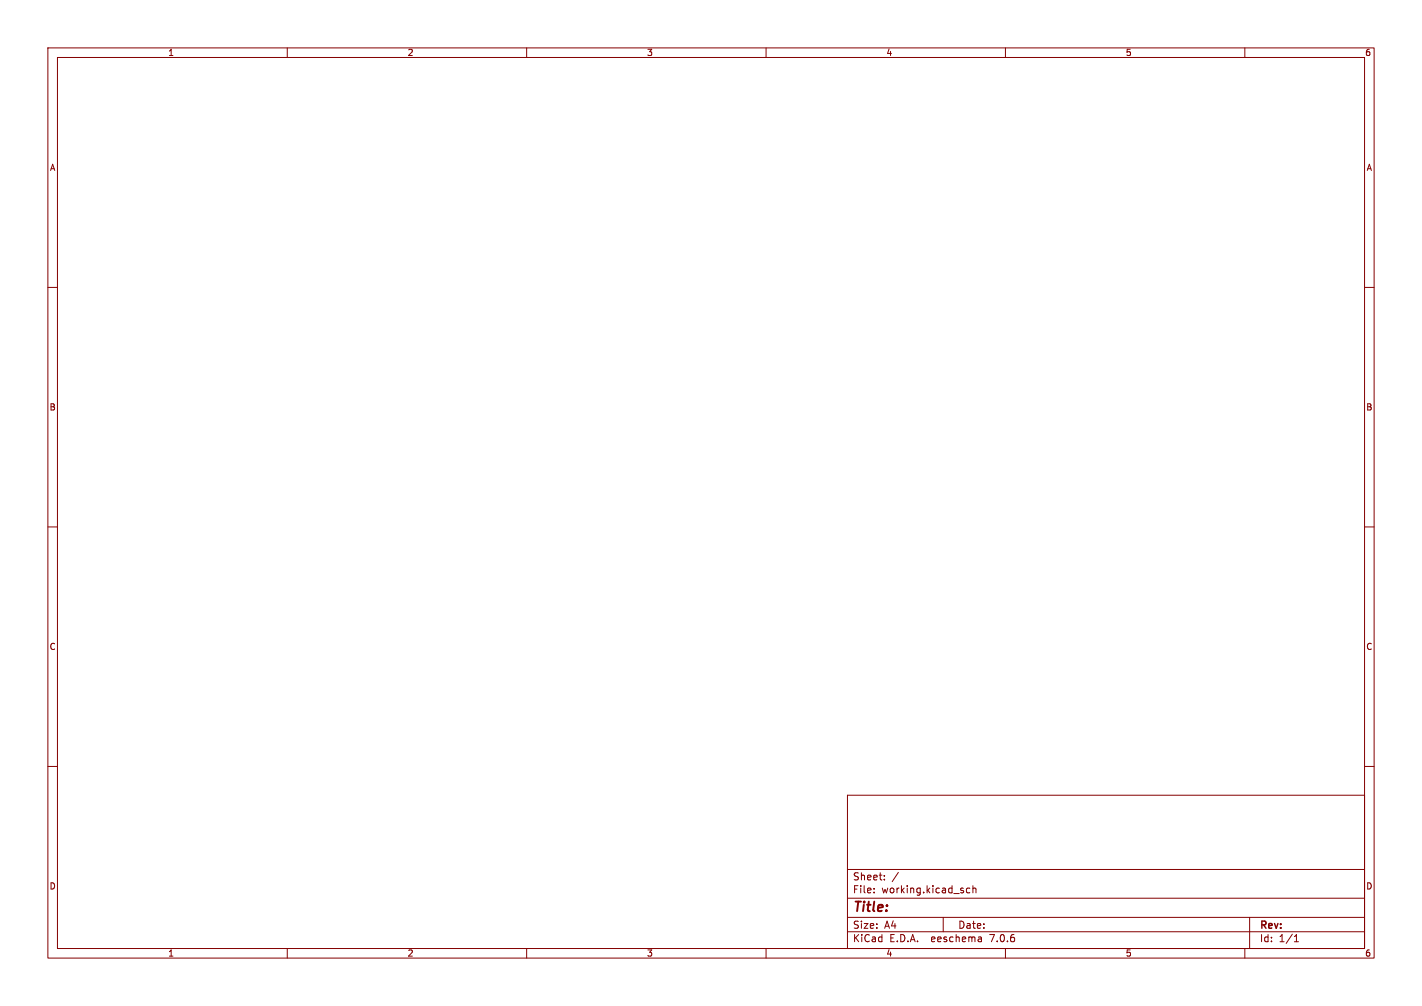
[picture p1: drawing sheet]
<svg xmlns="http://www.w3.org/2000/svg" width="297mm" height="210mm" viewBox="0 0 297 210" stroke-linecap="round" stroke-linejoin="round" font-family="sans-serif">
<g fill="none" stroke="#840000" stroke-width=".21">
<path d="M10 10h277v190h-277zM12 12h273v186h-273zM60 10v2M110 10v2M160 10v2M210 10v2M260 10v2M10 60h2M285 60h2M10 110h2M285 110h2M10 160h2"/>
<path d="M285 160h2M177 166h108v32h-108zM60 198v2M110 198v2M160 198v2M177 194.5h108M177 191.5h108M177 187.5h108M177 181.5h108M182.6 186.2v.2M182.6 185.5v.1M183.1 193.6v.2"/>
<path d="M183.1 192.9v.1M184.7 183.5v.2M184.7 182.8v.1M197 191.5v3M201.8 186.1l.3 .3 .5-.1M202.6 185.5l-.5-.1-.3 .3M203.2 185.5l.2-.1 .4 .1v.9M203.2 184.9v1.5M205.5 193.6v.2M205.5 192.9v.1M206.7 195.1h1M210 198v2"/>
<path d="M260 198v2M261 191.5v6.5M270.3 196.6h.9M270.3 195.5l.5-.4v1.5"/>
</g>
<text font-size="2.8" fill="#840000" x="178" y="190.9">Title:</text>
<g font-size="2.1" fill="#840000">
<text x="178" y="184.1">Sheet:</text>
<text x="186.4" y="184.1">/</text>
<text x="178" y="186.8">File:</text>
<text x="184.2" y="186.8">working.kicad_sch</text>
<text x="178" y="197">KiCad</text>
<text x="178" y="194.2">Size:</text>
<text x="184.8" y="194.2">A4</text>
<text x="185.9" y="197">E.D.A.</text>
<text x="195" y="197">eeschema</text>
<text x="200" y="194.2">Date:</text>
<text x="207.6" y="197">7.0.6</text>
<text x="263" y="194.3">Rev:</text>
<text x="263" y="197">Id:</text>
<text x="267.2" y="197">1/1</text>
</g>
<g font-size="1.8" fill="#840000">
<text x="35" y="11.9">1</text>
<text x="85" y="11.9">2</text>
<text x="135" y="11.9">3</text>
<text x="185" y="11.9">4</text>
<text x="235" y="11.9">5</text>
<text x="285" y="11.9">6</text>
<text x="10.3" y="35.9">A</text>
<text x="285.3" y="35.9">A</text>
<text x="10.2" y="86">B</text>
<text x="285.2" y="86">B</text>
<text x="10.2" y="135.9">C</text>
<text x="285.2" y="135.9">C</text>
<text x="10.2" y="186">D</text>
<text x="285.2" y="186">D</text>
<text x="35" y="200">1</text>
<text x="85" y="200">2</text>
<text x="135" y="200">3</text>
<text x="185" y="200">4</text>
<text x="235" y="200">5</text>
<text x="285" y="200">6</text>
</g>
</svg>
